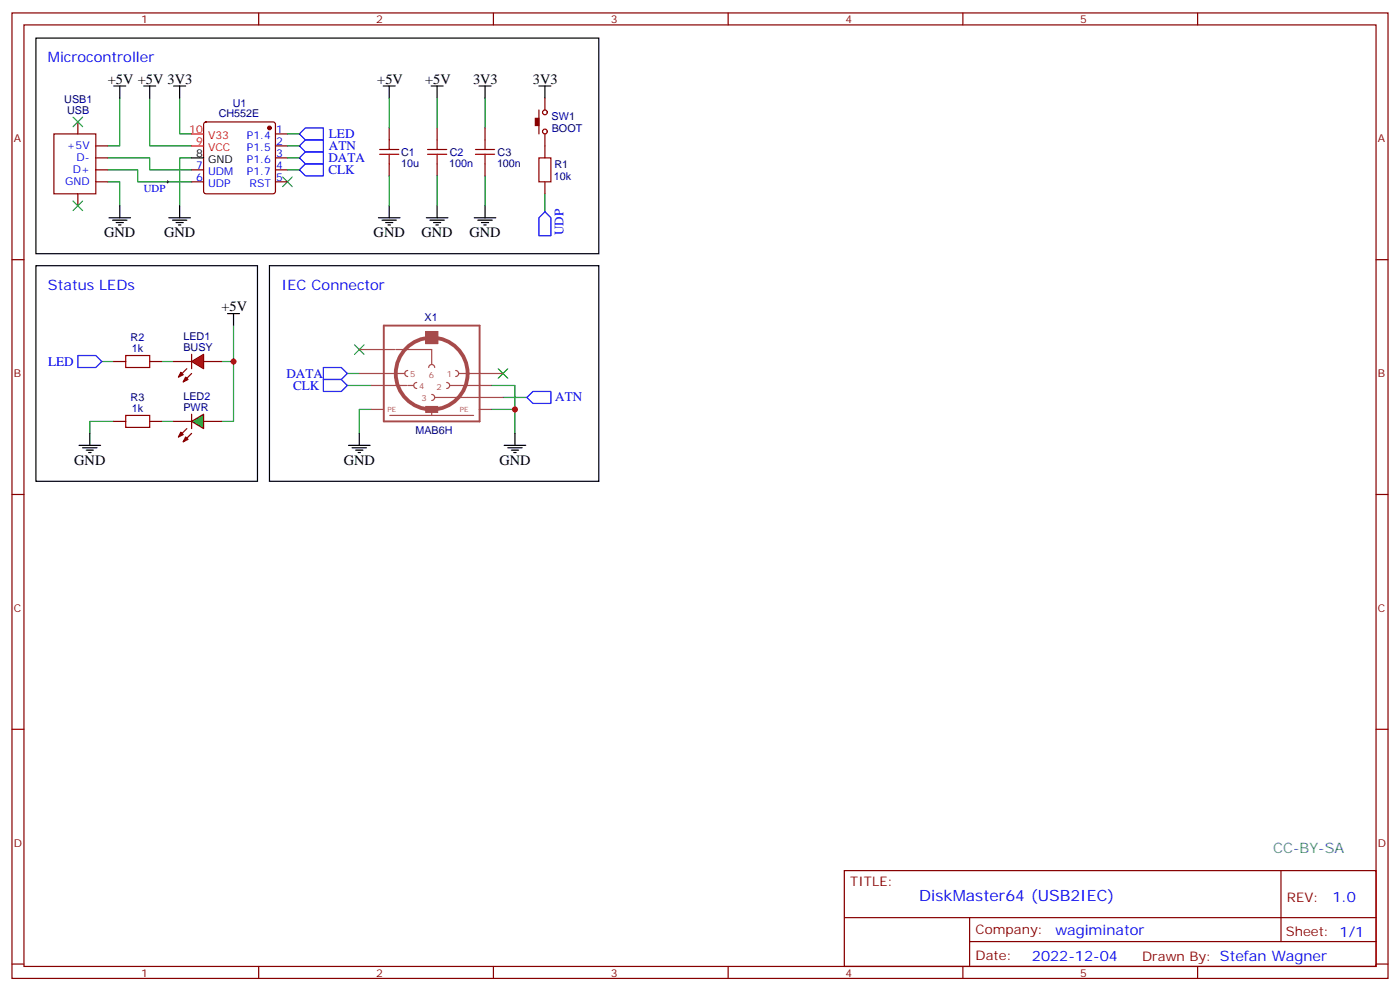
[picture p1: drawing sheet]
<svg xmlns="http://www.w3.org/2000/svg" width="412mm" height="292mm" viewBox="0 0 412 292" stroke-linecap="round" stroke-linejoin="round" font-family="sans-serif">
<g fill="none" stroke="#870000" stroke-width=".35">
<path d="M3.5 3.8h405.4v284.3h-405.4zM7.1 7.3h398.2v277.3h-398.2zM76.2 3.8v3.5M145.3 3.8v3.5M214.5 3.8v3.5M283.6 3.8v3.5M352.8 3.8v3.5M60.2 36.1l.5-.2h19.7l.5 .2 .2 .5v19.8l-.2 .5-.5 .2h-19.7l-.5-.3-.2-.4v-19.8zM81.1 39.4h3.6M114.7 37.7v3.5M128.8 37.7v3.5M142.9 37.7v3.5"/>
<path d="M158.7 32.4v7M160.5 28.9v3.5M160.5 39.4v7.1M56.4 50h3.6M56.4 53.6h3.6M81.1 43h3.6M81.1 46.5h3.6M81.1 50h3.6M81.1 53.6h3.6M114.7 48.3v3.5M128.8 48.3v3.5M142.9 48.3v3.5"/>
<path d="M160.5 53.6v3.5M3.5 76.5h3.6M405.3 76.5h3.6M3.5 145.6h3.6M405.3 145.6h3.6M3.5 214.8h3.6M405.3 214.8h3.6M248.7 256.4h156.6v28.2h-156.6zM377.3 256.4v20.9M248.7 270.2h156.5M285.6 277.3h119.6M285.6 270.2v14.2"/>
<path d="M3.5 283.9h3.6M76.2 284.6v3.5M145.3 284.6v3.5M214.5 284.6v3.5M283.6 284.6v3.5M352.8 284.6v3.5M405.3 283.9h3.6"/>
<circle cx="160.5" cy="33.1" r=".71"/>
<circle cx="160.5" cy="38.7" r=".71"/>
</g>
<g fill="none" stroke="#008700" stroke-width=".35">
<path d="M35.3 28.9v14.1h-3.6M44.1 28.9v14.1h12.3M52.9 28.9v10.5h3.5M114.7 28.9v8.8M128.8 28.9v8.8M142.9 28.9v8.8M31.7 46.5h12.4v3.5h12.3M31.7 50h8.9v3.6h15.8M31.7 53.6h3.6v7M56.4 46.5h-3.5v14.1M114.7 51.8v8.8M128.8 51.8v8.8"/>
<path d="M142.9 51.8v8.8M160.5 57.1v5.3"/>
</g>
<g fill="none" stroke="#000" stroke-width=".35">
<path d="M10.6 11.2h165.8v63.5h-165.8zM33.5 25.3h3.5M35.3 25.3v3.6M42.3 25.3h3.6M44.1 25.3v3.6M51.2 25.3h3.5M52.9 25.3v3.6M112.9 25.3h3.5M114.7 25.3v3.6M127 25.3h3.5M128.8 25.3v3.6M141.1 25.3h3.5"/>
<path d="M142.9 25.3v3.6M158.7 25.3h3.6M160.5 25.3v3.6M56.4 46.5h3.6M32.1 64.1h6.4M33.2 64.8h4.2M34.2 65.5h2.1M34.9 66.3h.7M35.3 60.6v3.5M49.7 64.1h6.4M50.8 64.8h4.2M51.9 65.5h2.1"/>
<path d="M52.6 66.3h.7M52.9 60.6v3.5M111.5 64.1h6.3M112.5 64.8h4.3M113.6 65.5h2.1M114.3 66.3h.7M114.7 60.6v3.5M125.6 64.1h6.3M126.6 64.8h4.3M127.7 65.5h2.1M128.4 66.3h.7M128.8 60.6v3.5"/>
<path d="M139.7 64.1h6.3M140.8 64.8h4.2M141.8 65.5h2.1M142.5 66.3h.7M142.9 60.6v3.5"/>
</g>
<g fill="none" stroke="#a10000" stroke-width=".35">
<path d="M111.8 45.4h5.7M111.8 44h5.7M114.7 41.2v2.8M114.7 45.4v2.9M125.9 45.4h5.7M125.9 44h5.7M128.8 41.2v2.8M128.8 45.4v2.9M140.1 45.4h5.6M140.1 44h5.6M142.9 41.2v2.8M142.9 45.4v2.9"/>
<path d="M158.7 46.5h3.6v7.1h-3.6z"/>
</g>
<g fill="#870000" stroke="#870000" stroke-width=".35">
<path d="M157.7 34.9h1v2.1h-1z"/>
<circle cx="79.4" cy="37.7" r=".53"/>
</g>
<path d="M158.7 64.1l1.8-1.7 1.8 1.7v5.3h-3.6z" fill="none" stroke="#00f" stroke-width=".35"/>
<path d="M49 53.6h.7M49.4 53.2v.7" fill="none" stroke="#000" stroke-width=".29"/>
<path d="M83.3 52.1l2.8 2.9M86.1 52.1l-2.8 2.9" fill="none" stroke="#3c3" stroke-width=".35"/>
<path d="M56.4 39.4h3.6M56.4 43h3.6" fill="none" stroke="#f00" stroke-width=".35"/>
<path d="M15.9 39.4h12.3v17.7h-12.3z" fill="#fff" stroke="#870000" stroke-width=".35"/>
<g fill="none" stroke="#870000" stroke-width=".35">
<path d="M22.9 35.9v3.5M22.9 57.1v3.5M28.2 43h3.5M28.2 46.5h3.5M28.2 50h3.5M28.2 53.6h3.5M33.5 106.5h3.5M44.1 106.5h3.5M51.2 106.5h5.2M55 108.6l-2.4 2.5M56.4 110l-2.4 2.5M56.4 104.4v4.2"/>
<path d="M60 106.5h5.3M33.5 124.1h3.5M44.1 124.1h3.5"/>
</g>
<path d="M21.5 34.5l2.8 2.8M24.3 34.5l-2.8 2.8M21.5 59.2l2.8 2.8M24.3 59.2l-2.8 2.8" fill="none" stroke="#3c3" stroke-width=".35"/>
<path d="M88.2 39.4l1.8-1.7h5.2v3.5h-5.2zM88.2 50l1.8-1.7h5.2v3.5h-5.2zM88.2 46.5l1.8-1.8h5.2v3.6h-5.2zM88.2 43l1.8-1.8h5.2v3.5h-5.2zM22.9 104.7h5.3l1.8 1.8-1.8 1.7h-5.3z" fill="none" stroke="#00f" stroke-width=".35"/>
<path d="M84.7 39.4h3.5M84.7 43h3.5M84.7 46.5h3.5M84.7 50h3.5M68.8 95.9v10.6h-3.5M30 106.5h3.5M47.6 106.5h3.6M68.8 106.5v17.6h-3.5M33.5 124.1h-7v3.5M47.6 124.1h3.6" fill="none" stroke="#008700" stroke-width=".35"/>
<path d="M10.6 78.2h65.2v63.5h-65.2zM67 92.4h3.6M68.8 92.4v3.5M23.3 131.2h6.3M24.3 131.9h4.3M25.4 132.6h2.1M26.1 133.3h.7M26.5 127.6v3.6" fill="none" stroke="#000" stroke-width=".35"/>
<path d="M37 104.7h7.1v3.5h-7.1zM37 122.3h7.1v3.6h-7.1z" fill="none" stroke="#a10000" stroke-width=".35"/>
<g fill="#870000" stroke="#870000" stroke-width=".35">
<path d="M53.3 109.6l.7 .7-1.4 .8z"/>
<path d="M54.7 111.1l.7 .7-1.4 .7z"/>
</g>
<path d="M56.4 106.5l3.6-2.1v4.2z" fill="#f00" stroke="#870000" stroke-width=".35"/>
<path d="M51.2 124.1h5.2M60 124.1h5.3" fill="none" stroke="#870000" stroke-width=".35"/>
<path d="M56.4 124.1l3.6-2.1v4.2z" fill="#0c0" stroke="#870000" stroke-width=".35"/>
<path d="M55 126.2l-2.4 2.5M56.4 127.6l-2.4 2.5M56.4 122v4.2" fill="none" stroke="#870000" stroke-width=".35"/>
<g fill="#870000" stroke="#870000" stroke-width=".35">
<path d="M53.3 127.3l.7 .7-1.4 .7z"/>
<path d="M54.7 128.7l.7 .7-1.4 .7z"/>
</g>
<path d="M104.4 101.5l2.8 2.9M107.2 101.5l-2.8 2.9M146.8 108.6l2.8 2.8M149.6 108.6l-2.8 2.8" fill="none" stroke="#3c3" stroke-width=".35"/>
<path d="M79.4 78.2h97v63.5h-97zM102.7 131.2h6.3M103.7 131.9h4.2M104.8 132.6h2.1M105.5 133.3h.7M105.8 127.6v3.6M148.5 131.2h6.4M149.6 131.9h4.2M150.6 132.6h2.2M151.3 133.3h.7M151.7 127.6v3.6" fill="none" stroke="#000" stroke-width=".35"/>
<path d="M102.3 110h3.5M102.3 113.5h7.1M144.6 113.5h7.1v14.1M148.2 117.1h7M109.4 120.6h-3.6v7M144.6 120.6h7.1" fill="none" stroke="#008700" stroke-width=".35"/>
<path d="M95.2 108.2h5.3l1.8 1.8-1.8 1.8h-5.3zM95.2 111.8h5.3l1.8 1.7-1.8 1.8h-5.3zM155.2 117.1l1.8-1.8h5.3v3.5h-5.3z" fill="none" stroke="#00f" stroke-width=".35"/>
<g fill="none" stroke="#a64a4a" stroke-width=".35">
<path d="M125.4 97.6h3.5v3.6h-3.5zM105.8 110h10.4M105.8 102.9h10.4M109.4 113.5h10.4M116.6 110h2.6M116.6 102.9h10.6v4.5M120.1 109.1a.88 .88 0 0 0-.9 .9 .88 .88 0 0 0 .9 .9M120.1 113.5h1.8M122.8 112.6a.88 .88 0 0 0-.9 .9 .88 .88 0 0 0 .9 .9M126.3 108.2a.88 .88 0 0 1 .9-.8 .88 .88 0 0 1 .8 .8M127.2 116.2a.88 .88 0 0 1 .8 .9 .88 .88 0 0 1-.8 .8M128 117.1h20.2"/>
<path d="M131.6 112.6a.88 .88 0 0 1 .9 .9 .88 .88 0 0 1-.9 .9M132.5 113.5h12.1M134.2 109.1a.88 .88 0 0 1 .9 .9 .88 .88 0 0 1-.9 .9M135.1 110h13.1M109.4 120.6h3.4M114.8 122.3h24.7M127.2 120.6v1.7M141.2 120.6h3.4"/>
</g>
<path d="M113.1 95.9h28.2v28.2h-28.2z" fill="none" stroke="#a64a4a" stroke-width=".56"/>
<path d="M137.7 110a10.6 10.6 0 0 0-15.4-9.4 10.6 10.6 0 0 0-1.2 18.1 10.6 10.6 0 0 0 16.6-7.3v-1.3" fill="none" stroke="#a64a4a" stroke-width="1.1"/>
<g fill="#a64a4a" stroke="#a64a4a" stroke-width=".29">
<path d="M125.4 97.6h3.5v3.6h-3.5z"/>
<path d="M125.4 119.7h3.5v1.8h-3.5z"/>
</g>
<g fill="#c00">
<circle cx="68.8" cy="106.5" r=".88"/>
<circle cx="151.7" cy="120.6" r=".88"/>
</g>
<text font-size="4.6" fill="#00f" x="270.8" y="265.4">DiskMaster64 (USB2IEC)</text>
<g font-size="4.2" fill="#00f">
<text x="14.1" y="18.3">Microcontroller</text>
<text x="14.1" y="85.3">Status LEDs</text>
<text x="82.9" y="85.3">IEC Connector</text>
<text x="392.5" y="265.7">1.0</text>
<text x="310.9" y="275.2">wagiminator</text>
<text x="304" y="283">2022-12-04</text>
</g>
<g font-size="4.2">
<text x="31.7" y="24.6">+5V +5V 3V3</text>
<text x="111.1" y="24.6">+5V</text>
<text x="125.2" y="24.6">+5V</text>
<text x="139.3" y="24.6">3V3</text>
<text x="157" y="24.6">3V3</text>
<text x="30.7" y="69.8">GND</text>
<text x="48.3" y="69.8">GND</text>
<text x="110.1" y="69.8">GND</text>
<text x="124.2" y="69.8">GND</text>
<text x="138.3" y="69.8">GND</text>
<text x="65.3" y="91.7">+5V</text>
<text x="21.9" y="136.8">GND</text>
<text x="101.2" y="136.8">GND</text>
<text x="147.1" y="136.8">GND</text>
</g>
<text font-size="4.2" fill="#0099b0" x="375" y="251.1">CC-BY-SA</text>
<g font-size="3.9" fill="#00f">
<text x="96.9" y="40.7">LED</text>
<text x="96.7" y="47.8">DATA</text>
<text x="96.9" y="44.2">ATN</text>
<text x="96.7" y="51.3">CLK</text>
<text x="166" y="69.3" transform="rotate(-90 166 69.3)">UDP</text>
<text x="14.2" y="107.7">LED</text>
<text x="84.4" y="111.3">DATA</text>
<text x="86.4" y="114.8">CLK</text>
<text x="163.5" y="118.2">ATN</text>
</g>
<g font-size="3.9" fill="#800">
<text x="250.5" y="261">TITLE:</text>
<text x="379.1" y="265.7">REV:</text>
<text x="287.4" y="275.2">Company:</text>
<text x="378.7" y="275.8">Sheet: 1/1</text>
<text x="287.4" y="282.9">Date:</text>
<text x="336.4" y="282.9">Drawn By: Stefan Wagner</text>
</g>
<g font-size="3.2" fill="#800">
<text x="41.6" y="6.8">1</text>
<text x="110.8" y="6.8">2</text>
<text x="179.9" y="6.8">3</text>
<text x="249.1" y="6.8">4</text>
<text x="318.2" y="6.8">5</text>
<text x="4.1" y="41.9">A</text>
<text x="405.9" y="41.9">A</text>
<text x="4.1" y="111.1">B</text>
<text x="405.9" y="111.1">B</text>
<text x="4.1" y="180.2">C</text>
<text x="405.9" y="180.2">C</text>
<text x="4.1" y="249.3">D</text>
<text x="405.9" y="249.3">D</text>
<text x="41.6" y="287.6">1</text>
<text x="110.8" y="287.6">2</text>
<text x="179.9" y="287.6">3</text>
<text x="249.1" y="287.6">4</text>
<text x="318.2" y="287.6">5</text>
</g>
<g font-size="3.2" fill="#000080">
<text x="18.9" y="30.3">USB1</text>
<text x="19.8" y="33.5">USB</text>
<text x="64.4" y="34.6">CH552E</text>
<text x="68.5" y="31.5">U1</text>
<text x="162.5" y="35.3">SW1</text>
<text x="162.5" y="38.8">BOOT</text>
<text x="118.2" y="45.9">C1</text>
<text x="132.5" y="45.9">C2</text>
<text x="146.6" y="45.9">C3</text>
<text x="118.2" y="49">10u</text>
<text x="132.3" y="49.1">100n</text>
<text x="146.4" y="49.1">100n</text>
<text x="163.2" y="52.9">10k</text>
<text x="163.4" y="49.4">R1</text>
<text x="125.1" y="94.6">X1</text>
<text x="38.5" y="100.5">R2</text>
<text x="54" y="100.1">LED1</text>
<text x="38.8" y="103.7">1k</text>
<text x="54" y="103.3">BUSY</text>
<text x="38.5" y="118.2">R3</text>
<text x="54" y="117.8">LED2</text>
<text x="38.8" y="121.4">1k</text>
<text x="54" y="120.9">PWR</text>
<text x="122.4" y="127.8">MAB6H</text>
</g>
<g font-size="3.2" fill="#f00">
<text x="55.8" y="39.1">10</text>
<text x="61.3" y="40.9">V33</text>
<text x="57.8" y="42.6">9</text>
<text x="61.3" y="44.4">VCC</text>
</g>
<g font-size="3.2" fill="#00f">
<text x="72.7" y="40.9">P1.4</text>
<text x="81.3" y="39.1">1</text>
<text x="19.7" y="44">+5V</text>
<text x="22.6" y="47.6">D-</text>
<text x="72.7" y="44.4">P1.5</text>
<text x="72.7" y="47.9">P1.6</text>
<text x="81.3" y="42.6">2</text>
<text x="81.3" y="46.1">3</text>
<text x="21.4" y="51.1">D+</text>
<text x="57.8" y="53.2">6</text>
<text x="57.8" y="49.7">7</text>
<text x="61.3" y="51.4">UDM</text>
<text x="72.7" y="51.4">P1.7</text>
<text x="81.3" y="49.7">4</text>
<text x="81.3" y="53.2">5</text>
<text x="19.2" y="54.6">GND</text>
<text x="42.4" y="56.6">UDP</text>
<text x="61.3" y="55">UDP</text>
<text x="73.5" y="55">RST</text>
</g>
<g font-size="3.2">
<text x="57.8" y="46.1">8</text>
<text x="61.3" y="47.9">GND</text>
</g>
<g font-size="2.5" fill="#a54b4b">
<text x="120.8" y="111.1">5</text>
<text x="126.3" y="111.4">6</text>
<text x="131.6" y="111.1">1</text>
<text x="123.5" y="114.6">4</text>
<text x="124.2" y="118.1">3</text>
<text x="128.6" y="114.8">2</text>
</g>
<g font-size="2.1" fill="#a54b4b">
<text x="114.2" y="121.5">PE</text>
<text x="135.5" y="121.5">PE</text>
</g>
</svg>
